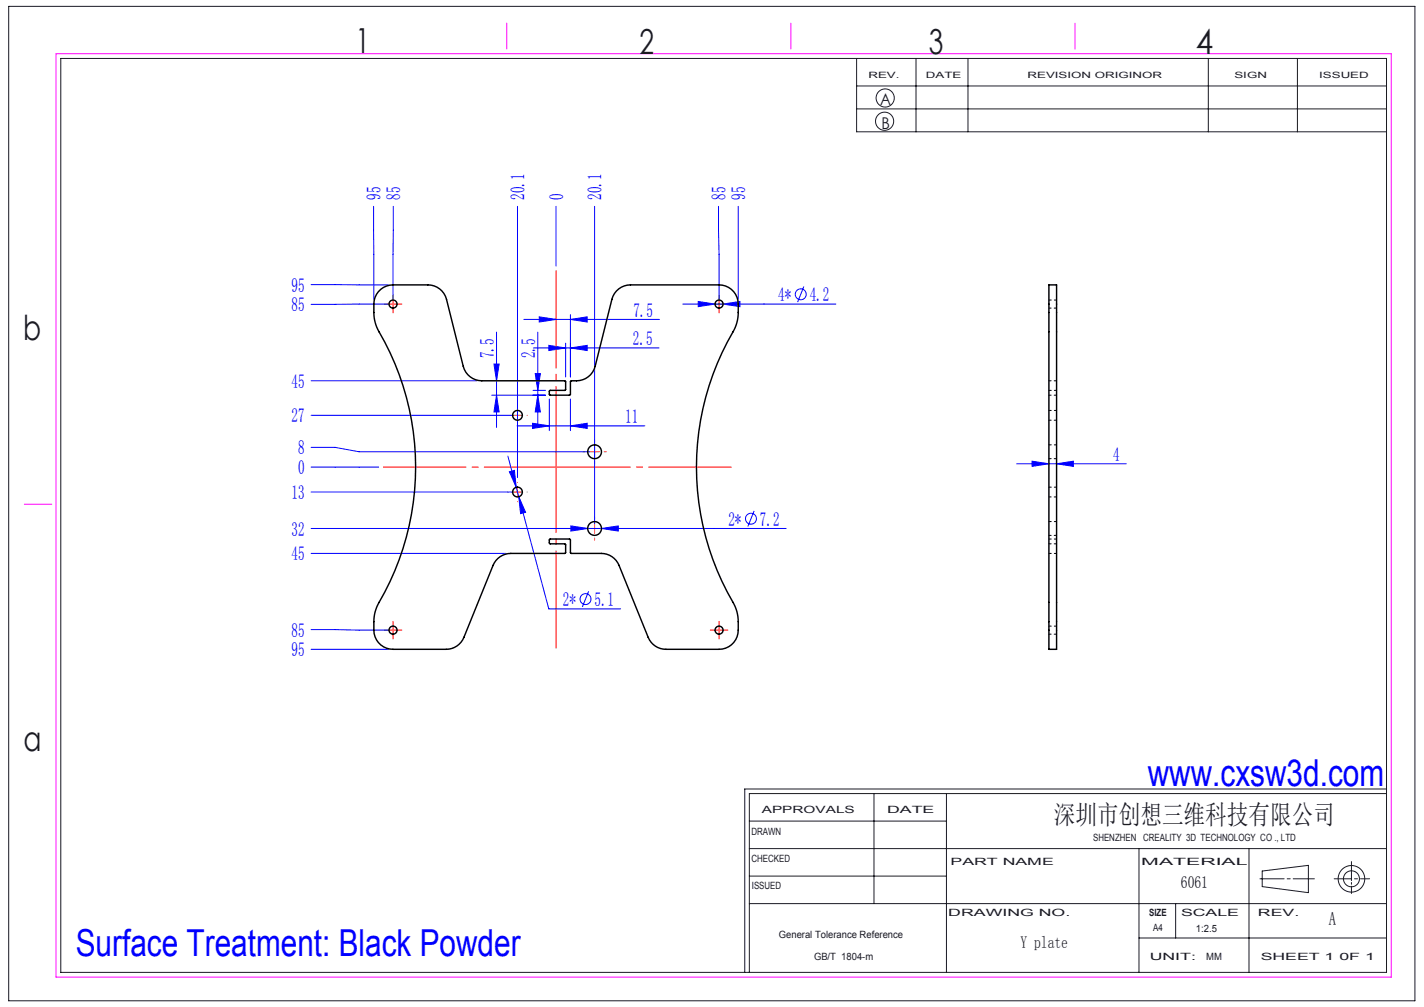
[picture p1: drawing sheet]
<svg xmlns="http://www.w3.org/2000/svg" width="297mm" height="210mm" viewBox="0 0 297 210" stroke-linecap="round" stroke-linejoin="round" font-family="sans-serif">
<g fill="none" stroke="#191924" stroke-width=".21">
<path d="M1.8 1.3h293.3v207.4h-293.3zM12.7 12.2h276.5v190.6h-276.5zM178.7 12.2v15.3h110.5M178.7 17.9h110.5M191.1 12.2v15.3M201.9 12.2v15.3M252 12.2v15.3M270.6 12.2v15.3M178.7 22.7h110.5M156.3 177h132.9M156.3 171.2h41.1M182.3 165.5v22.9"/>
<path d="M197.4 165.5v37.3M237.6 177v25.8M260.5 177v25.8M281.9 179.7v4M289.2 165.5h-132.9v37.3M289.2 164.5h-133.9v38.3M156.3 188.4h132.9M156.3 182.7h41.1M237.6 195.6h51.6M245.2 188.4v7.2M262.8 183.3h5M263.3 181.6l9.6-1.1v5.7l-9.6-1.3z"/>
<path d="M268.5 183.3h.6M269.7 183.3h4.4M278.3 183.3h3.6M281.9 184v.4M281.9 184.8v1.5M282.5 183.3h.6M283.8 183.3h1.9"/>
<circle cx="184.5" cy="25.3" r="1.89"/>
<circle cx="184.6" cy="20.4" r="1.89"/>
<circle cx="281.9" cy="183.3" r="1.67"/>
<circle cx="281.9" cy="183.3" r="2.77"/>
</g>
<path d="M11.7 11.2h278.5v192.6h-278.5zM105.7 4.8v5.4M165 4.8v5.4M224.2 4.8v5.4M5.1 105.1h5.7" fill="none" stroke="#f0f" stroke-width=".21"/>
<g fill="none" stroke="#00f" stroke-width=".21">
<path d="M64.9 59.4h16.1M77.9 43l.1 19.4M82 43v19.4M107.9 43v56.6M116 43v12.5M124 43v66.2M149.9 43l.1 19.4M154 43v19.4M167.7 59.7l-1.3 3.3M64.9 79.4h34.6M81 63.4l-16.1 .1M103 75.9h1.1l-.5 3.5z"/>
<path d="M103.6 69.3v19.8M109.2 66.6h28.4M111.2 72.6h26.3M111.6 77.9h1.1l-.5 3.5zM112.2 69.3v19.8M112.5 66.1l3.5 .5-3.5 .6zM114.5 72l3.5 .6-3.5 .5zM118 71.6v7M119 72.6l3.5-.6v1.1zM119 66.6l3.5-.5v1.1zM119 65.6v13M142.4 63.4h31.9"/>
<path d="M145.6 62.9l3.5 .5-3.5 .5zM150.8 63.4l3.5-.5v1zM64.9 97.4h14.1M64.9 93.3h5l5 .9h48.1M64.9 86.6h42M102.6 82.4h11.2M103.6 82.4l.5 3.5h-1.1zM105.9 95.1l2.3 8.5M106.2 98.4l1.1-.3 .4 3.5zM107.8 88.8h26.7M111.1 88.3l3.5 .5-3.5 .5zM111.2 81.4h2.6"/>
<path d="M112.2 82.4l.5 3.5h-1.1zM114.6 83.2v6.6M119 88.8l3.5-.5v1zM119 83.2v6.6M212 96.7h22.9M215.3 96.2l3.5 .5-3.5 .6zM220.4 96.7l3.5-.5v1.1zM64.9 102.6h42M64.9 110.2h99.1M64.9 115.4h40.6M108.2 103.6l1.4 3.2-1 .3zM108.2 103.6l6.3 23.4h14.9"/>
<path d="M119.1 109.7l3.5 .5-3.5 .5zM125.5 110.2l3.5-.5v1zM157.3 106.5l-1.3 3.3M64.9 131.3l16.1 .1M64.9 135.4h16.1M122.8 123.3l-1.3 3.3"/>
<circle cx="167" cy="61.4" r="1.14"/>
<circle cx="156.6" cy="108.2" r="1.14"/>
<circle cx="122.1" cy="124.9" r="1.14"/>
</g>
<g fill="none" stroke="#f00" stroke-width=".21" stroke-dasharray="30.5 1.3 1.3 1.3">
<path d="M81 63.4h-.9M82 64.4v.9M82 62.4v-.8M83 63.4h.8M149 63.4h-.9M150 64.4v.9M150 62.4v-.8M151 63.4h.8M105.9 86.6h.1M107.9 88.6h.1M107.9 84.6h.1M109.9 86.6h.1"/>
<path d="M122 94.2h-.4M124 96.2v.5M124 92.2v-.4M126 94.2h.5M105.9 102.6h.1M107.9 104.6h.1M107.9 100.6h.1M109.9 102.6h.1M122 110.2h-.4M124 112.2v.5M124 108.2v-.4M126 110.2h.5"/>
<path d="M81 131.4h-.9M82 132.4v.9M82 130.4v-.8M83 131.4h.8M149 131.4h-.9M150 132.4v.9M150 130.4v-.8M151 131.4h.8"/>
</g>
<g fill="none" stroke="#f00" stroke-width=".21">
<path d="M81 63.4h2M82 62.4v2M149 63.4h2M150 62.4v2M106.9 86.6h2M107.9 85.6v2M123 94.2h2M124 93.2v2M106.9 102.6h2M107.9 101.6v2M123 110.2h2M124 109.2v2"/>
<path d="M81 131.4h2M82 130.4v2M149 131.4h2M150 130.4v2"/>
</g>
<path d="M116 56.5v78.7" fill="none" stroke="#f00" stroke-width=".21" stroke-dasharray="30.5 1.3 1.3 1.3" stroke-dashoffset="10.2"/>
<path d="M152.5 97.4h-72.5" fill="none" stroke="#f00" stroke-width=".21" stroke-dasharray="30.5 1.3 1.3 1.3" stroke-dashoffset="13.3"/>
<g fill="#00f">
<path d="M145.6 62.9v1l3.5-.5zM150.8 63.4l3.5 .5v-1zM119.1 109.7v1l3.5-.5zM125.5 110.2l3.5 .5v-1zM106.2 98.4l1.5 3.2-.4-3.5zM108.2 103.6l.4 3.5 1-.3z"/>
<path d="M215.3 96.2l3.5 .5-3.5 .6zM220.4 96.7l3.5-.5v1.1z"/>
<path d="M111.1 88.3l3.5 .5-3.5 .5zM119 88.8l3.5-.5v1zM114.5 72l3.5 .6-3.5 .5zM119 72.6l3.5-.6v1.1z"/>
<path d="M119 66.6l3.5-.5v1.1zM112.5 66.1l3.5 .5-3.5 .6z"/>
<path d="M103 75.9h1.1l-.5 3.5zM103.6 82.4l.5 3.5h-1.1zM111.6 77.9h1.1l-.5 3.5zM112.2 82.4l.5 3.5h-1.1z"/>
</g>
<g fill="none" stroke="#000" stroke-width=".3">
<path d="M218.8 59.4h1.6v76h-1.6zM78.9 60.8a4 4 0 0 1 3.1-1.4h7.2a4 4 0 0 1 3.9 3l3.5 14a4 4 0 0 0 3.9 3l17.4 .1v1.9h-3.2l-.1 .8 .2 .2h4.1l.2-3a4.5 4.5 0 0 0 5-3l3.5-14a4 4 0 0 1 3.9-3h18.5a4 4 0 0 1 4 4v1.8a8 8 0 0 1-1.1 4 56.3 56.3 0 0 0 .5 57.4l.1 .5a11.2 11.2 0 0 1 .2 5.7 4 4 0 0 1-3.7 2.6h-11.1a4 4 0 0 1-3.7-2.5l-6.1-15a4 4 0 0 0-3.7-2.5h-6.3l-.1-.2v-2.6l-.2-.2h-4l-.2 .1v.7l.1 .2 3.2 .1 .1 1.7-.2 .2h-11.3a4 4 0 0 0-3.7 2.5l-6 15a4 4 0 0 1-3.8 2.5h-11a4 4 0 0 1-4-4v-1.7a8 8 0 0 1 1.1-4.1 56.3 56.3 0 0 0-.5-57.3l-.2-.5a11.2 11.2 0 0 1-.2-5.8z"/>
<circle cx="82" cy="63.4" r=".84"/>
<circle cx="150" cy="63.4" r=".84"/>
<circle cx="107.9" cy="86.6" r="1.02"/>
<circle cx="124" cy="94.2" r="1.44"/>
<circle cx="107.9" cy="102.6" r="1.02"/>
<circle cx="124" cy="110.2" r="1.44"/>
<circle cx="82" cy="131.4" r=".84"/>
<circle cx="150" cy="131.4" r=".84"/>
</g>
<g fill="none" stroke="#000" stroke-width=".21" stroke-dasharray="1.3 .6" stroke-dashoffset=".8">
<path d="M218.8 79.4h1.6M218.8 64.3h1.6M220.4 62.6h-1.6M218.8 82.4h1.6M218.8 87.6h1.6M218.8 95.7h1.6M220.4 81.4h-1.6M220.4 85.6h-1.6M220.4 92.8h-1.6M218.8 113.4h1.6M218.8 103.6h1.6M218.8 111.7h1.6"/>
<path d="M220.4 115.4h-1.6M220.4 112.4h-1.6M220.4 101.6h-1.6M220.4 108.8h-1.6M218.8 132.3h1.6M220.4 130.6h-1.6"/>
</g>
<g font-size="7.8" fill="#00f">
<text x="239.4" y="163.9">www.cxsw3d.com</text>
<text x="15.8" y="199.3">Surface Treatment: Black Powder</text>
</g>
<g font-size="7.2" fill="#191924">
<text x="74.1" y="11">1</text>
<text x="133.4" y="11.2">2</text>
<text x="193.7" y="11.3">3</text>
<text x="249.4" y="11.3">4</text>
<text x="4.8" y="70.9">b</text>
<text x="4.9" y="156.5">a</text>
</g>
<text font-size="5.6" fill="#191924" x="219.8" y="171.8">深圳市创想三维科技有限公司</text>
<g font-size="4.1" fill="#00f">
<text x="79.4" y="41.7" transform="rotate(-90 79.4 41.7)">95</text>
<text x="83.5" y="41.7" transform="rotate(-90 83.5 41.7)">85</text>
<text x="109.4" y="41.7" transform="rotate(-90 109.4 41.7)">20.1</text>
<text x="117.4" y="41.7" transform="rotate(-90 117.4 41.7)">0</text>
<text x="125.5" y="41.7" transform="rotate(-90 125.5 41.7)">20.1</text>
<text x="151.3" y="41.7" transform="rotate(-90 151.3 41.7)">85</text>
<text x="155.4" y="41.7" transform="rotate(-90 155.4 41.7)">95</text>
<text x="60.8" y="64.9">85</text>
<text x="60.8" y="60.8">95</text>
<text x="162.3" y="62.8">4*</text>
<text x="168.9" y="62.8">4.2</text>
<text x="132" y="72">2.5</text>
<text x="132.1" y="66">7.5</text>
<text x="103" y="74.7" transform="rotate(-90 103 74.7)">7.5</text>
<text x="111.6" y="74.7" transform="rotate(-90 111.6 74.7)">2.5</text>
<text x="60.8" y="80.9">45</text>
<text x="60.8" y="88.1">27</text>
<text x="130.4" y="88.2">11</text>
<text x="62.2" y="94.8">8</text>
<text x="62.2" y="98.9">0</text>
<text x="232.2" y="96.1">4</text>
<text x="60.8" y="104.1">13</text>
<text x="60.8" y="111.7">32</text>
<text x="151.9" y="109.6">2*</text>
<text x="158.5" y="109.6">7.2</text>
<text x="60.8" y="116.9">45</text>
<text x="117.4" y="126.4">2*</text>
<text x="124" y="126.4">5.1</text>
<text x="60.8" y="132.8">85</text>
<text x="60.8" y="136.9">95</text>
</g>
<text font-size="3.9" fill="#191924" x="277.2" y="193">A</text>
<g font-size="3.5" fill="#191924">
<text x="246.3" y="185.2">6061</text>
<text x="212.8" y="197.7">Y plate</text>
</g>
<g font-size="3.4" fill="#191924">
<text x="183.6" y="22">A</text>
<text x="183.8" y="27">B</text>
</g>
<g font-size="2.1" fill="#191924">
<text x="158.9" y="169.5">APPROVALS</text>
<text x="185" y="169.5">DATE</text>
<text x="156.7" y="174.2">DRAWN</text>
<text x="156.7" y="179.7">CHECKED</text>
<text x="228" y="175.4">SHENZHEN CREALITY 3D TECHNOLOGY CO ., LTD</text>
<text x="156.8" y="185.4">ISSUED</text>
<text x="198.2" y="180.4">PART NAME</text>
<text x="238" y="180.4">MATERIAL</text>
<text x="197.8" y="191">DRAWING NO.</text>
<text x="239.7" y="191">SIZE</text>
<text x="246.3" y="191">SCALE</text>
<text x="262.4" y="191">REV.</text>
<text x="162.4" y="195.6">General Tolerance Reference</text>
<text x="240.5" y="194.1">A4</text>
<text x="249.4" y="194.3">1:2.5</text>
<text x="169.8" y="200.2">GB/T 1804-m</text>
<text x="239.8" y="200.2">UNIT:</text>
<text x="251.6" y="200.2">MM</text>
<text x="262.9" y="200.2">SHEET 1 0F 1</text>
</g>
<g font-size="1.8" fill="#191924">
<text x="181.1" y="16.3">REV.</text>
<text x="193.1" y="16.3">DATE</text>
<text x="214.3" y="16.3">REVISION ORIGINOR</text>
<text x="257.5" y="16.3">SIGN</text>
<text x="275.1" y="16.3">ISSUED</text>
</g>
</svg>
